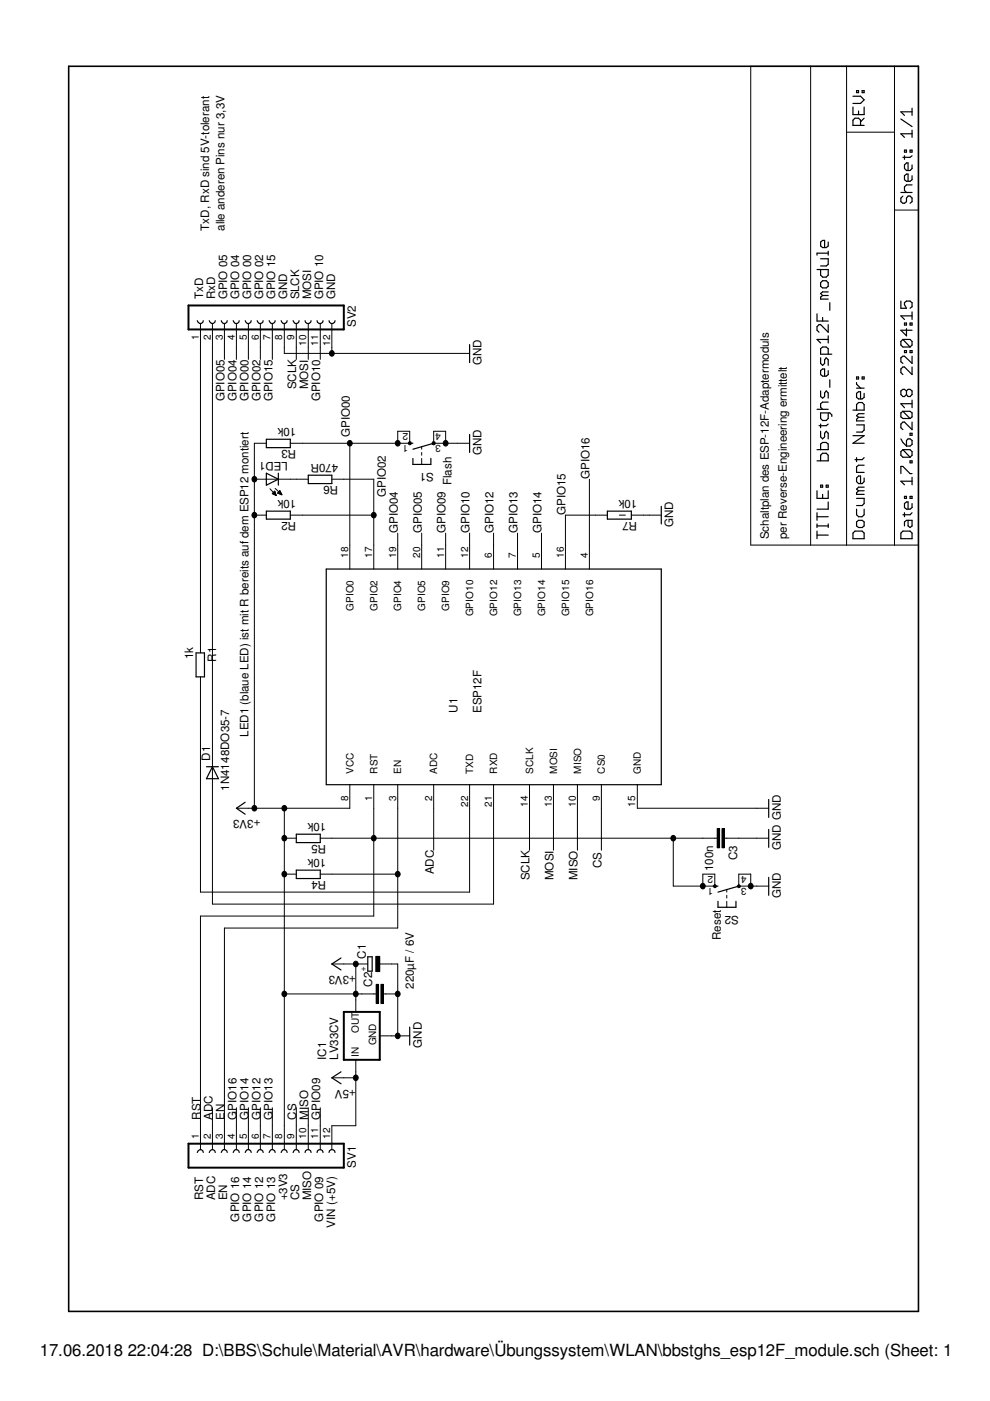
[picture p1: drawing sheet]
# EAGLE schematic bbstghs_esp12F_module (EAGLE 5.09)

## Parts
C1  220µF / 6V  CPOL-EUE2-5  [E2-5]
C2  C-EU050-030X075  [C050-030X075]
C3  100n  C-EU050-030X075  [C050-030X075]
D1  1N4148DO35-7  [DO35-7]
IC1  LV33CV  78XXS  [78XXS]
LED1  LED3MM  [LED3MM]
R1  1k  R-EU_0207/10  [0207/10]
R2  10k  R-EU_0207/10  [0207/10]
R3  10k  R-EU_0207/10  [0207/10]
R4  10k  R-EU_0207/10  [0207/10]
R5  10k  R-EU_0207/10  [0207/10]
R6  470R  R-EU_0207/10  [0207/10]
R7  10k  R-EU_0207/10  [0207/10]
S1  10-XX  [B3F-10XX]
S2  10-XX  [B3F-10XX]
SV1  FE12-1  [FE12]
SV2  FE12-1  [FE12]
U1  ESP12F  [ESP12F]

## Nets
+3V3: C1.+ C2.1 IC1.OUT LED1.A R2.2 R3.2 R4.2 R5.2 SV1.8 U1.8(VCC)
+5V: IC1.IN SV1.12
ADC: SV1.2 U1.2(ADC)
CS: SV1.9 U1.9(CS0)
EN: R4.1 SV1.3 U1.3(EN)
GND: C1.- C2.2 C3.1 IC1.GND R7.1 S1.3(P) S1.4(P1) S2.3(P) S2.4(P1) SV2.8 SV2.12 U1.15(GND)
GPIO00: R3.1 S1.1(S) S1.2(S1) SV2.5 U1.18(GPIO0)
GPIO02: R2.1 R6.1 SV2.6 U1.17(GPIO2)
GPIO04: SV2.4 U1.19(GPIO4)
GPIO05: SV2.3 U1.20(GPIO5)
GPIO09: SV1.11 U1.11(GPIO9)
GPIO10: SV2.11 U1.12(GPIO10)
GPIO12: SV1.6 U1.6(GPIO12)
GPIO13: SV1.7 U1.7(GPIO13)
GPIO14: SV1.5 U1.5(GPIO14)
GPIO15: R7.2 SV2.7 U1.16(GPIO15)
GPIO16: SV1.4 U1.4(GPIO16)
MISO: SV1.10 U1.10(MISO)
MOSI: SV2.10 U1.13(MOSI)
N$4: LED1.K(C) R6.2
N$12: R1.1 SV2.1
N$13: R1.2 U1.22(TXD)
N$16: D1.C SV2.2
N$17: D1.A U1.21(RXD)
RST: C3.2 R5.1 S2.1(S) S2.2(S1) SV1.1 U1.1(RST)
SCLK: SV2.9 U1.14(SCLK)

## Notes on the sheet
- RST | TxD
- TxD, RxD sind 5V-tolerant
- ADC | RxD
- EN | GPIO 05 | alle anderen Pins nur 3,3V
- GPIO 16 | GPIO 04
- GPIO 14 | LED1 (blaue LED) ist mit R bereits auf dem ESP12 montiert | GPIO 00
- GPIO 12 | GPIO 02
- GPIO 13 | GPIO 15
- +3V3 | GND
- CS | SLCK
- MISO | MOSI
- GPIO 09 | GPIO 10
- VIN (+5V) | GND
- Flash
- Reset
- Schaltplan des ESP-12F-Adaptermoduls
- per Reverse-Engineering ermittelt
